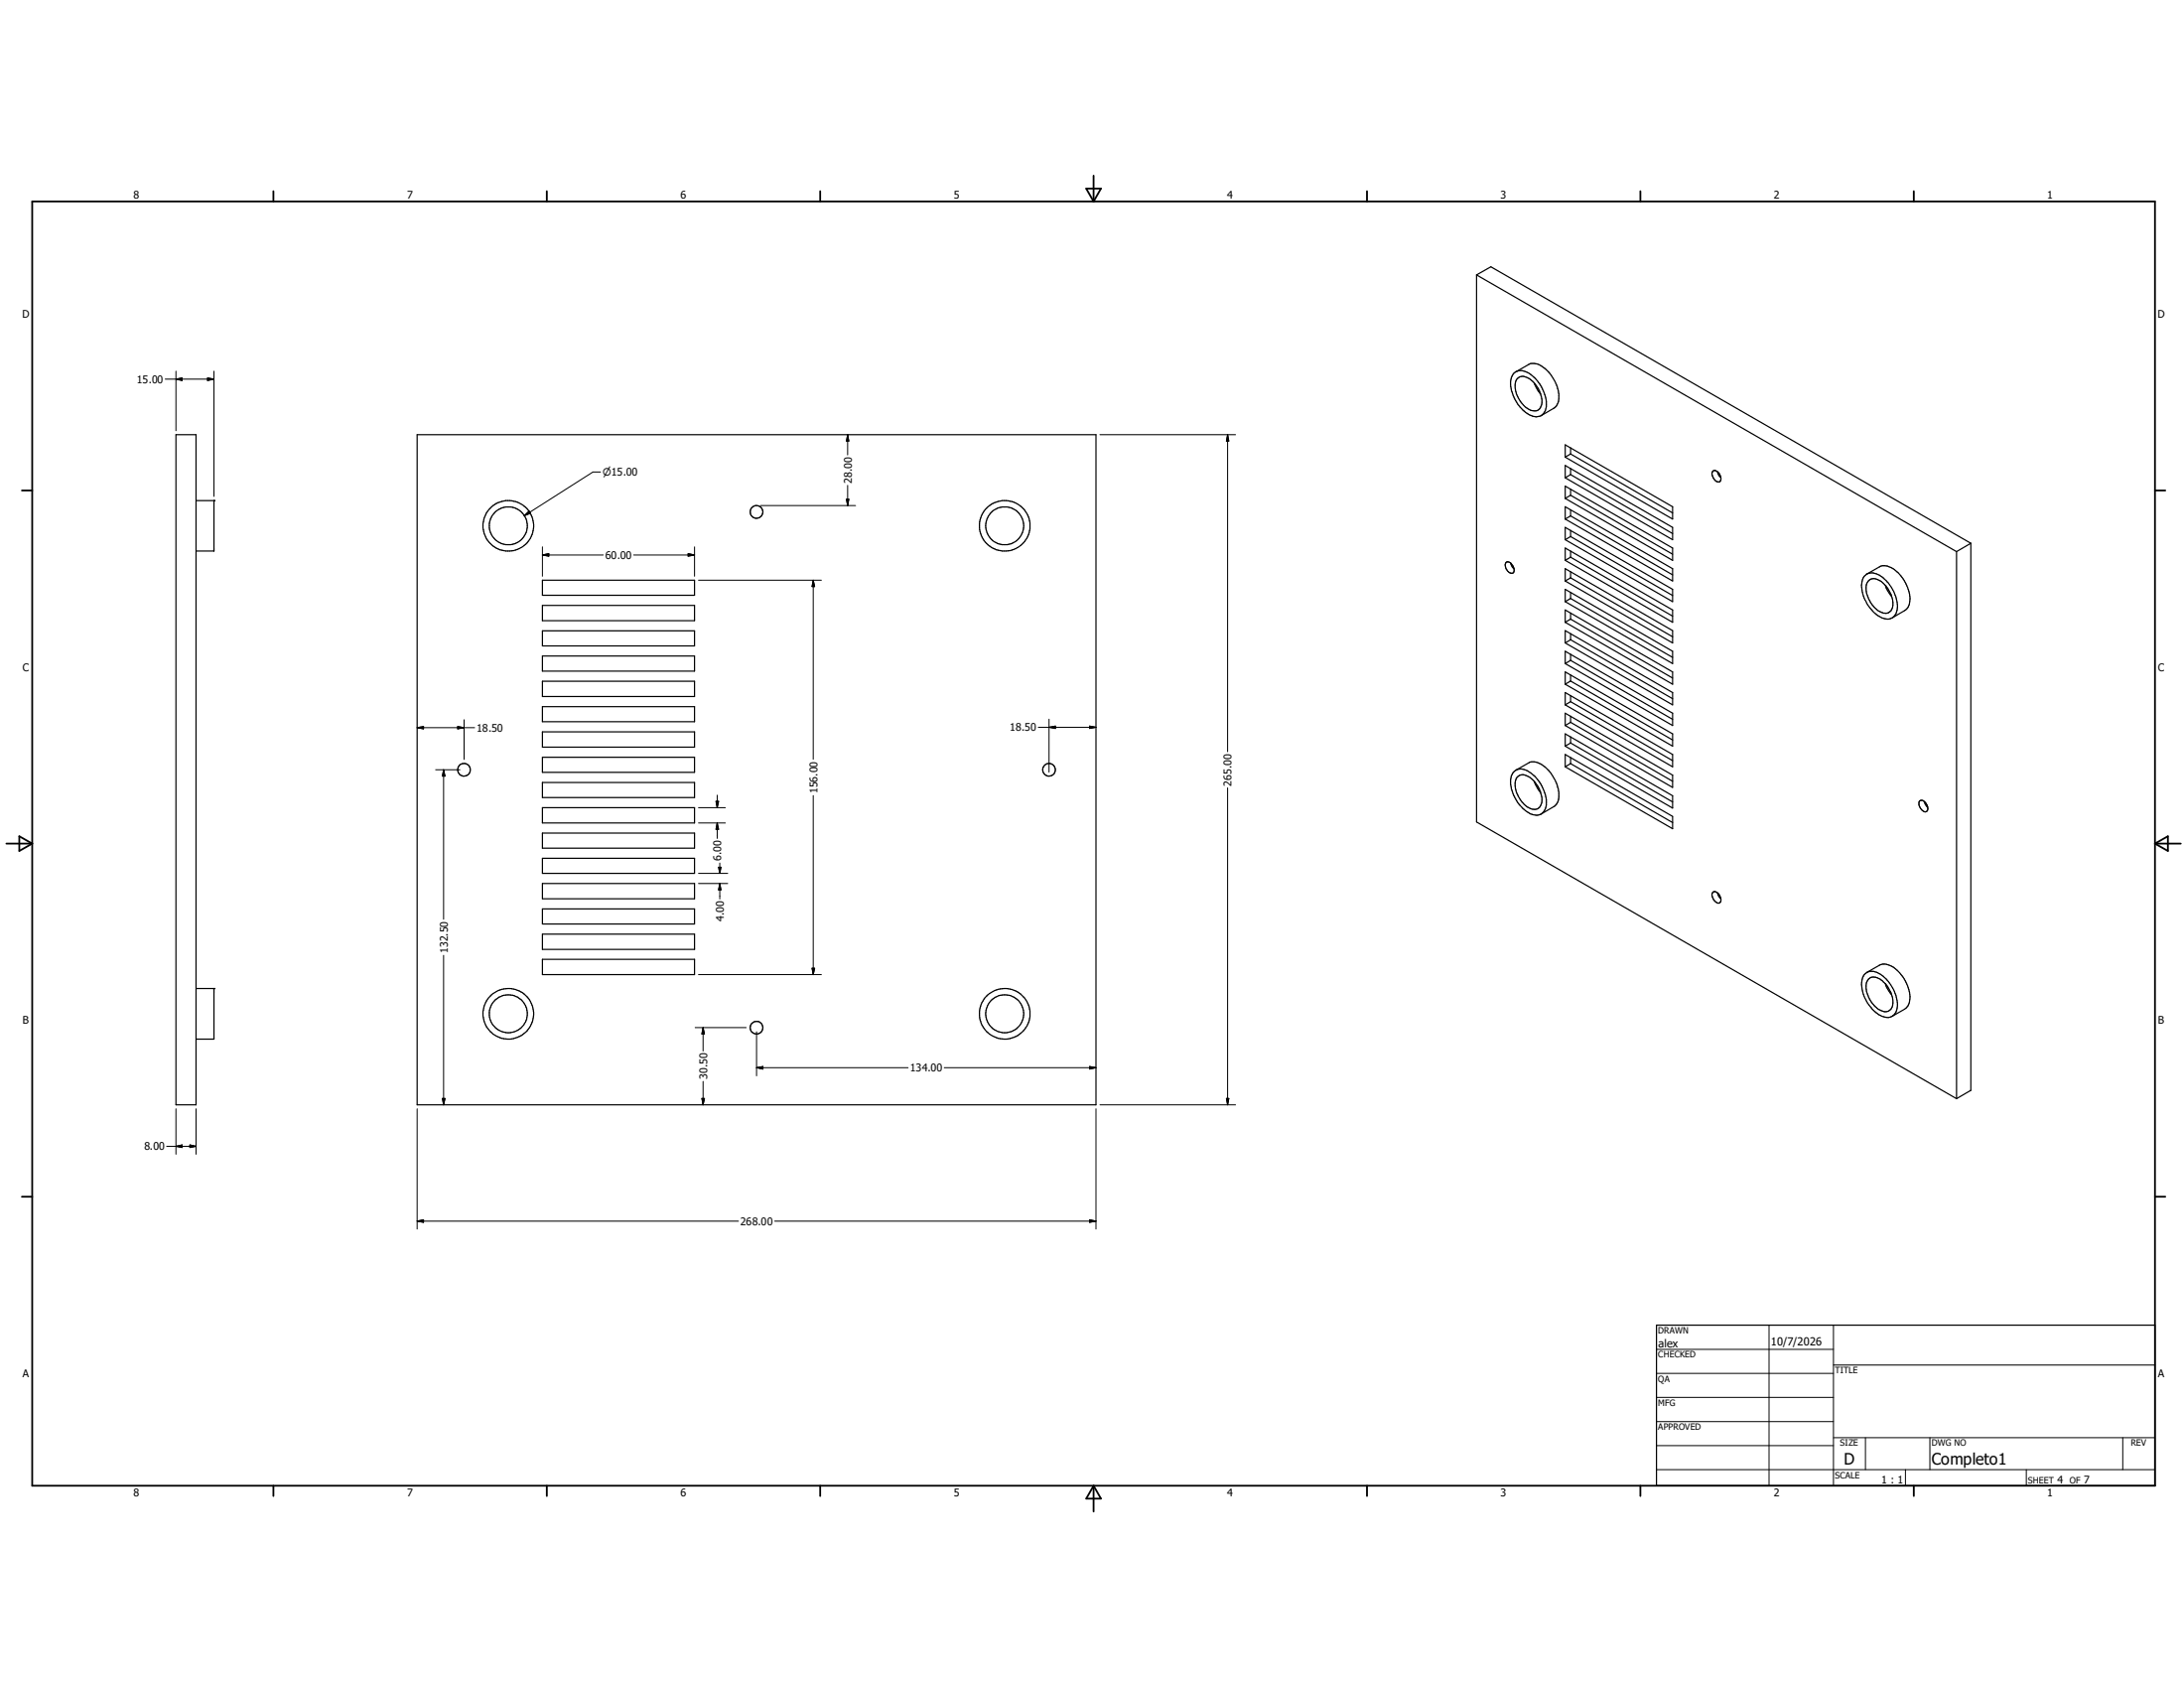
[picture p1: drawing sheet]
<svg xmlns="http://www.w3.org/2000/svg" width="279mm" height="216mm" viewBox="0 0 279 216" stroke-linecap="round" stroke-linejoin="round" font-family="sans-serif">
<g fill="none" stroke="#000" stroke-width=".15">
<path d="M188.9 35.2l1.8-1.1 61.4 35.4M188.9 35.2l61.4 35.4M188.9 35.2v69.9l61.4 35.4M22.5 55.6h2.6v85.7h-2.6zM53.4 55.6h86.8v85.7h-86.8zM193.7 47.7a1.62 1.62 0 0 1 2.1 .2 4.8 4.8 0 0 1 1.9 4.4 1.38 1.38 0 0 1-2.2 .7 4.8 4.8 0 0 1-2.2-4.7zM193.9 47.6l1.6-1a1.97 1.97 0 0 1 2.3 .7 4.6 4.6 0 0 1 1.5 4.2l-.4 .6-1.7 1.1M194.2 48.3a1.23 1.23 0 0 1 1.6 .2 3.5 3.5 0 0 1 1.4 3.3 .94 .94 0 0 1-1.4 .7 3.5 3.5 0 0 1-1.9-3.8zM196.3 49l.3 .7 .5 .7M200.2 56.9l13.8 7.9v1.6l-13.8-7.9zM200.2 59.5l13.8 8v1.5l-13.8-7.9zM200.9 57.3v.8"/>
<path d="M200.9 59.9v.8M200.9 58.1l13.1 7.5M200.9 58.1l-.7 .4M25.1 64h2.3M27.4 64h.1M27.4 64.1v6.4h-2.3M69.4 74.2h19.5v1.9h-19.5zM69.4 77.4h19.5v2h-19.5zM192.6 72a.61 .61 0 0 1 1 .4 .68 .68 0 0 1-.1 .9 1.05 1.05 0 0 1-.9-1.3zM193.3 72l.2 .5 .2 .3M200.2 62.2l13.8 7.9v1.6l-13.8-8zM200.2 64.8l13.8 7.9v1.6l-13.8-7.9z"/>
<path d="M200.2 67.5l13.8 7.9v1.6l-13.8-8zM200.2 70.1l13.8 7.9v1.6l-13.8-7.9zM200.2 72.7l13.8 8v1.5l-13.8-7.9zM200.2 75.4l13.8 7.9v1.6l-13.8-7.9zM200.2 78l13.8 7.9v1.6l-13.8-7.9zM200.9 63.3l-.7 .4M200.9 62.6v.7M200.9 65.2v.8M200.9 67.8v.8M200.9 70.5v.8M200.9 73.1v.8M200.9 75.8v.7"/>
<path d="M200.9 78.4v.8M200.9 63.3l13.1 7.6M200.9 73.9l-.7 .4M200.9 73.9l13.1 7.5M200.9 71.3l-.7 .4M200.9 71.3l13.1 7.5M200.9 60.7l-.7 .4M200.9 60.7l13.1 7.5M200.9 66l-.7 .4M200.9 66l13.1 7.5M200.9 76.5l-.7 .5M200.9 76.5l13.1 7.6"/>
<path d="M200.9 79.2l-.7 .4M200.9 79.2l13.1 7.5M200.9 68.6l-.7 .4M200.9 68.6l13.1 7.6M219.1 60.3a.58 .58 0 0 1 .9 .3 .8 .8 0 0 1 0 1 1.02 1.02 0 0 1-.9-1.3zM219.7 60.3l.2 .6 .3 .2M238.5 73.7a1.49 1.49 0 0 1 2.1 0 4.8 4.8 0 0 1 2.1 4.3 1.31 1.31 0 0 1-2.1 .9 5 5 0 0 1-2.4-3.3v-1.1zM238.8 73.4l1.6-.9a1.97 1.97 0 0 1 2.3 .6 4.6 4.6 0 0 1 1.5 4.3l-.4 .6-1.7 1M239.1 74.3a1.22 1.22 0 0 1 1.6 .1 3.5 3.5 0 0 1 1.4 3.4 1.04 1.04 0 0 1-1.7 .4 3.5 3.5 0 0 1-1.6-3.6zM241.2 74.9l.1 .4 .7 1M250.3 70.6v69.9M252.1 69.5v70l-1.8 1"/>
<path d="M252.1 69.5l-1.8 1.1M69.4 80.7h19.5v1.9h-19.5zM69.4 83.9h19.5v1.9h-19.5zM69.4 87.1h19.5v2h-19.5zM69.4 90.4h19.5v1.9h-19.5zM69.4 93.6h19.5v2h-19.5zM69.4 96.9h19.5v1.9h-19.5zM193.7 98.7a1.58 1.58 0 0 1 2.1 .2 5 5 0 0 1 2 4.2 1.31 1.31 0 0 1-2 1 4.9 4.9 0 0 1-2.5-4.5v-.4zM193.9 98.5l1.6-.9a1.97 1.97 0 0 1 2.3 .6 4.7 4.7 0 0 1 1.5 4.3l-.4 .6-1.7 1M194.1 99.4a1.17 1.17 0 0 1 1.7 .1 4 4 0 0 1 1.4 2.4 1.22 1.22 0 0 1-.9 1.6 3 3 0 0 1-2.3-2.2 2.13 2.13 0 0 1 .1-1.9zM196.3 100l.5 1 .3 .3M200.2 80.7l13.8 7.9v1.6l-13.8-8z"/>
<path d="M200.2 83.3l13.8 7.9v1.6l-13.8-7.9zM200.2 85.9l13.8 8v1.5l-13.8-7.9zM200.2 88.6l13.8 7.9v1.6l-13.8-7.9zM200.2 91.2l13.8 7.9v1.6l-13.8-7.9zM200.2 93.9l13.8 7.9v1.6l-13.8-8zM200.2 96.5l13.8 7.9v1.6l-13.8-7.9zM200.9 81v.8M200.9 83.7v.8M200.9 86.3v.8M200.9 89v.7M200.9 91.6v.8M200.9 94.2v.8"/>
<path d="M200.9 96.9v.8M200.9 84.5l-.7 .4M200.9 84.5l13.1 7.5M200.9 95l-.7 .4M200.9 95l13.1 7.6M200.9 92.4l-.7 .4M200.9 92.4l13.1 7.5M200.9 81.8l-.7 .4M200.9 81.8l13.1 7.6M200.9 87.1l-.7 .4M200.9 87.1l13.1 7.5M200.9 97.7l-.7 .4"/>
<path d="M200.9 97.7l13.1 7.5M200.9 89.7l-.7 .5M200.9 89.7l13.1 7.6M69.4 100.1h19.5v1.9h-19.5zM69.4 103.3h19.5v2h-19.5zM69.4 106.6h19.5v1.9h-19.5zM69.4 109.8h19.5v1.9h-19.5zM69.4 113h19.5v2h-19.5zM69.4 116.3h19.5v1.9h-19.5zM69.4 119.5h19.5v1.9h-19.5zM219.1 114.1a.71 .71 0 0 1 1 .7 .43 .43 0 0 1 .1 .5 .43 .43 0 0 1-.5 .2 1.27 1.27 0 0 1-.7-1.2zM219.7 114.2l.1 .3 .4 .5"/>
<path d="M245.6 102.5a.7 .7 0 0 1 1 .6 .44 .44 0 0 1-.1 .7 .44 .44 0 0 1-.7-.2 1.05 1.05 0 0 1-.2-1.1zM246.2 102.5l.1 .4 .3 .4M25.1 132.9h2.3M25.1 126.4h2.3M27.4 126.4h.1M27.4 126.5v6.4M69.4 122.7h19.5v2h-19.5zM238.5 124.7a1.48 1.48 0 0 1 2.1-.1 4.7 4.7 0 0 1 2 4.6 1.3 1.3 0 0 1-2 .7 4.8 4.8 0 0 1-2.4-4.6zM238.8 124.4l1.6-.9a2.08 2.08 0 0 1 2.3 .6 4.6 4.6 0 0 1 1.5 4.3l-.1 .2-.4 .5-1.6 .9M239.1 125.2a1.35 1.35 0 0 1 1.9 .4 3.3 3.3 0 0 1 1.1 3.2 1.05 1.05 0 0 1-1.7 .3 3.5 3.5 0 0 1-1.6-3.5zM241.2 125.8l.2 .6 .6 .8M211.9 169.5h63.8v20.5h-63.8z"/>
<circle cx="65" cy="67.3" r="3.2"/>
<circle cx="65" cy="67.2" r="2.43"/>
<circle cx="96.8" cy="65.5" r=".81"/>
<circle cx="128.5" cy="67.3" r="2.43"/>
<circle cx="128.5" cy="67.2" r="3.2"/>
<circle cx="59.4" cy="98.5" r=".81"/>
<circle cx="134.2" cy="98.5" r=".81"/>
<circle cx="65" cy="129.7" r="3.2"/>
<circle cx="65" cy="129.7" r="2.43"/>
<circle cx="96.8" cy="131.5" r=".81"/>
<circle cx="128.5" cy="129.7" r="2.43"/>
<circle cx="128.5" cy="129.7" r="3.2"/>
</g>
<g fill="none" stroke="#000" stroke-width=".23">
<path d="M4.1 25.8h271.6v164.2h-271.6zM35 24.5v1.3M70 24.5v1.3M104.9 24.5v1.3M139 24.1h1.8l-.9 1.7zM139.9 22.5v3.3M174.9 24.5v1.3M209.9 24.5v1.3M244.8 24.5v1.3M2.8 62.7h1.3M275.7 62.7h1.3M.8 107.9h3.3"/>
<path d="M2.5 107l1.6 .9-1.6 .9zM275.7 107.9h3.3M275.7 107.9l1.6-.9v1.8zM2.8 153.1h1.3M275.7 153.1h1.3M35 190v1.3M70 190v1.3M104.9 190v1.3M139.9 190v3.3M139.9 190l.9 1.7h-1.8zM174.9 190v1.3M209.9 190v1.3"/>
<path d="M244.8 190v1.3"/>
</g>
<g fill="none" stroke="#000" stroke-width=".13">
<path d="M21.1 48.5h6.3M22.5 48.5l.8-.2v.4zM22.5 47.5v7.6M26.6 48.3l.8 .2-.8 .2zM27.4 47.5v16M108.4 55.6l.2 .8h-.3zM108.4 55.6v2.6M140.7 55.6h17.4M157 55.6v40.5M157 55.6l.2 .8h-.3zM67.1 66l.6-.6 .1 .3zM69.4 71h7.8"/>
<path d="M69.4 71l.8-.2v.3zM69.4 69.9v3.8M76.8 60.4h-.9l-8.8 5.6M81.1 71h7.8M88 70.8l.9 .2-.9 .1zM88.9 69.9v3.8M89.4 74.2h15.7M97.3 64.7h12.2M104 74.2v22.9M104 74.2l.2 .8h-.3zM108.3 63.9h.3l-.2 .8zM108.4 62.1v2.6"/>
<path d="M53.4 93.1l.8-.2v.3zM53.4 93.1h7.3M55.7 98.5h3.1M56.8 98.5v19.1M56.8 98.5l.1 .8h-.3zM58.6 92.9l.8 .2-.8 .1zM59.4 92.1v5M132.8 93h7.4M134.2 93l.8-.1v.3zM134.2 92v6.8M139.4 92.9l.8 .1-.8 .2zM89.4 113h3.7"/>
<path d="M89.4 111.7h3.7M89.4 103.3h3.4M89.4 105.3h3.4M91.6 102.5h.3l-.1 .8zM91.8 101.7v1.6M91.8 105.3v1.9M91.8 105.3l.1 .8h-.3zM91.9 110.9h.3l-.1 .8zM92.1 110.4v1.3M92.1 113v2M92.1 113l.1 .8h-.3zM104 101.8v22.9"/>
<path d="M157 100.8v40.5M56.8 122.2v19.1M88.9 131.4h6.6M89.4 124.7h15.7M89.9 131.4v3M89.9 138.3v3M89.9 131.4l.2 .8h-.3zM96.8 136.6h19.4M96.8 136.6l.8-.2v.3zM96.8 132v5.6M103.9 123.8h.3l-.2 .9zM120.8 136.6h19.4"/>
<path d="M139.4 136.4l.8 .2-.8 .1zM21.3 146.6h3.8M22.5 146.6l.8-.2v.4zM22.5 141.8v5.8M24.3 146.4l.8 .2-.8 .2zM25.1 141.8v5.8M53.4 156.2h41.1M53.4 156.2l.8-.2v.3zM53.4 141.8v15.4M56.6 140.5h.3l-.1 .8zM89.8 140.5h.3l-.2 .8zM99.1 156.2h41.1"/>
<path d="M139.4 156l.8 .2-.8 .1zM140.2 141.8v15.4M140.7 141.3h17.4M156.9 140.5h.3l-.2 .8zM211.9 172.6h22.7M211.9 175.7h22.7M211.9 178.7h22.7M226.3 169.5v20.5M234.6 174.6h41.1M234.6 169.5v20.5M211.9 181.8h22.7M211.9 184.9h22.7"/>
<path d="M211.9 188h63.8M234.6 183.9h41.1M238.6 183.9v4.1M243.8 188v2M246.9 183.9v4.1M259.2 188v2M271.6 183.9v4.1"/>
</g>
<g fill="#000" stroke="#000" stroke-width=".13">
<path d="M22.5 48.5l.8-.2v.4zM26.6 48.3l.8 .2-.8 .2zM108.4 55.6l.2 .8h-.3zM157 55.6l.2 .8h-.3zM67.1 66l.6-.6 .1 .3zM69.4 71l.8-.2v.3zM88 70.8l.9 .2-.9 .1zM104 74.2l.2 .8h-.3zM108.3 63.9h.3l-.2 .8zM53.4 93.1l.8-.2v.3zM56.8 98.5l.1 .8h-.3zM58.6 92.9l.8 .2-.8 .1z"/>
<path d="M134.2 93l.8-.1v.3zM139.4 92.9l.8 .1-.8 .2zM91.6 102.5h.3l-.1 .8zM91.9 110.9h.3l-.1 .8zM91.8 105.3l.1 .8h-.3zM92.1 113l.1 .8h-.3zM89.9 131.4l.2 .8h-.3zM96.8 136.6l.8-.2v.3zM103.9 123.8h.3l-.2 .9zM139.4 136.4l.8 .2-.8 .1zM22.5 146.6l.8-.2v.4zM24.3 146.4l.8 .2-.8 .2z"/>
<path d="M53.4 156.2l.8-.2v.3zM56.6 140.5h.3l-.1 .8zM89.8 140.5h.3l-.2 .8zM139.4 156l.8 .2-.8 .1zM156.9 140.5h.3l-.2 .8z"/>
</g>
<g font-size="2">
<text x="235.9" y="187.3">D</text>
<text x="247.1" y="187.3">Completo1</text>
</g>
<g font-size="1.4">
<text x="212.1" y="172.3">alex</text>
<text x="226.5" y="172.1">10/7/2026</text>
</g>
<g font-size="1.3">
<text x="17.1" y="25.4">8</text>
<text x="52.1" y="25.4">7</text>
<text x="87.1" y="25.4">6</text>
<text x="122" y="25.4">5</text>
<text x="157" y="25.4">4</text>
<text x="192" y="25.4">3</text>
<text x="226.9" y="25.4">2</text>
<text x="261.9" y="25.4">1</text>
<text x="2.8" y="40.6">D</text>
<text x="276.1" y="40.6">D</text>
<text x="17.5" y="49">15.00</text>
<text x="77.1" y="60.9">n15.00</text>
<text x="109" y="61.8" transform="rotate(-90 109 61.8)">28.00</text>
<text x="77.5" y="71.5">60.00</text>
<text x="2.9" y="85.8">C</text>
<text x="276.1" y="85.8">C</text>
<text x="61" y="93.6">18.50</text>
<text x="129.2" y="93.5">18.50</text>
<text x="104.6" y="101.5" transform="rotate(-90 104.6 101.5)">156.00</text>
<text x="157.5" y="100.5" transform="rotate(-90 157.5 100.5)">265.00</text>
<text x="92.2" y="110.1" transform="rotate(-90 92.2 110.1)">6.00</text>
<text x="92.6" y="117.9" transform="rotate(-90 92.6 117.9)">4.00</text>
<text x="57.3" y="121.9" transform="rotate(-90 57.3 121.9)">132.50</text>
<text x="2.9" y="131">B</text>
<text x="276.1" y="131">B</text>
<text x="116.5" y="137">134.00</text>
<text x="90.5" y="138" transform="rotate(-90 90.5 138)">30.50</text>
<text x="18.5" y="147.1">8.00</text>
<text x="94.7" y="156.7">268.00</text>
<text x="2.9" y="176.2">A</text>
<text x="276.1" y="176.2">A</text>
<text x="17.1" y="191.4">8</text>
<text x="52.1" y="191.4">7</text>
<text x="87.1" y="191.4">6</text>
<text x="122" y="191.4">5</text>
<text x="157" y="191.4">4</text>
<text x="192" y="191.4">3</text>
<text x="226.9" y="191.4">2</text>
<text x="240.7" y="189.8">1 : 1</text>
<text x="261.9" y="191.4">1</text>
<text x="263.2" y="189.7">4</text>
<text x="266.6" y="189.7">7</text>
</g>
<g font-size="1.1">
<text x="212.1" y="170.6">DRAWN</text>
<text x="212.1" y="173.7">CHECKED</text>
<text x="212.1" y="176.7">QA</text>
<text x="212.1" y="179.8">MFG</text>
<text x="234.8" y="175.6">TITLE</text>
<text x="212.1" y="182.9">APPROVED</text>
<text x="235.4" y="185">SIZE</text>
<text x="247.1" y="185">DWG NO</text>
<text x="272.6" y="184.9">REV</text>
<text x="234.8" y="189.1">SCALE</text>
<text x="259.5" y="189.7">SHEET</text>
<text x="264.8" y="189.7">OF</text>
</g>
</svg>
